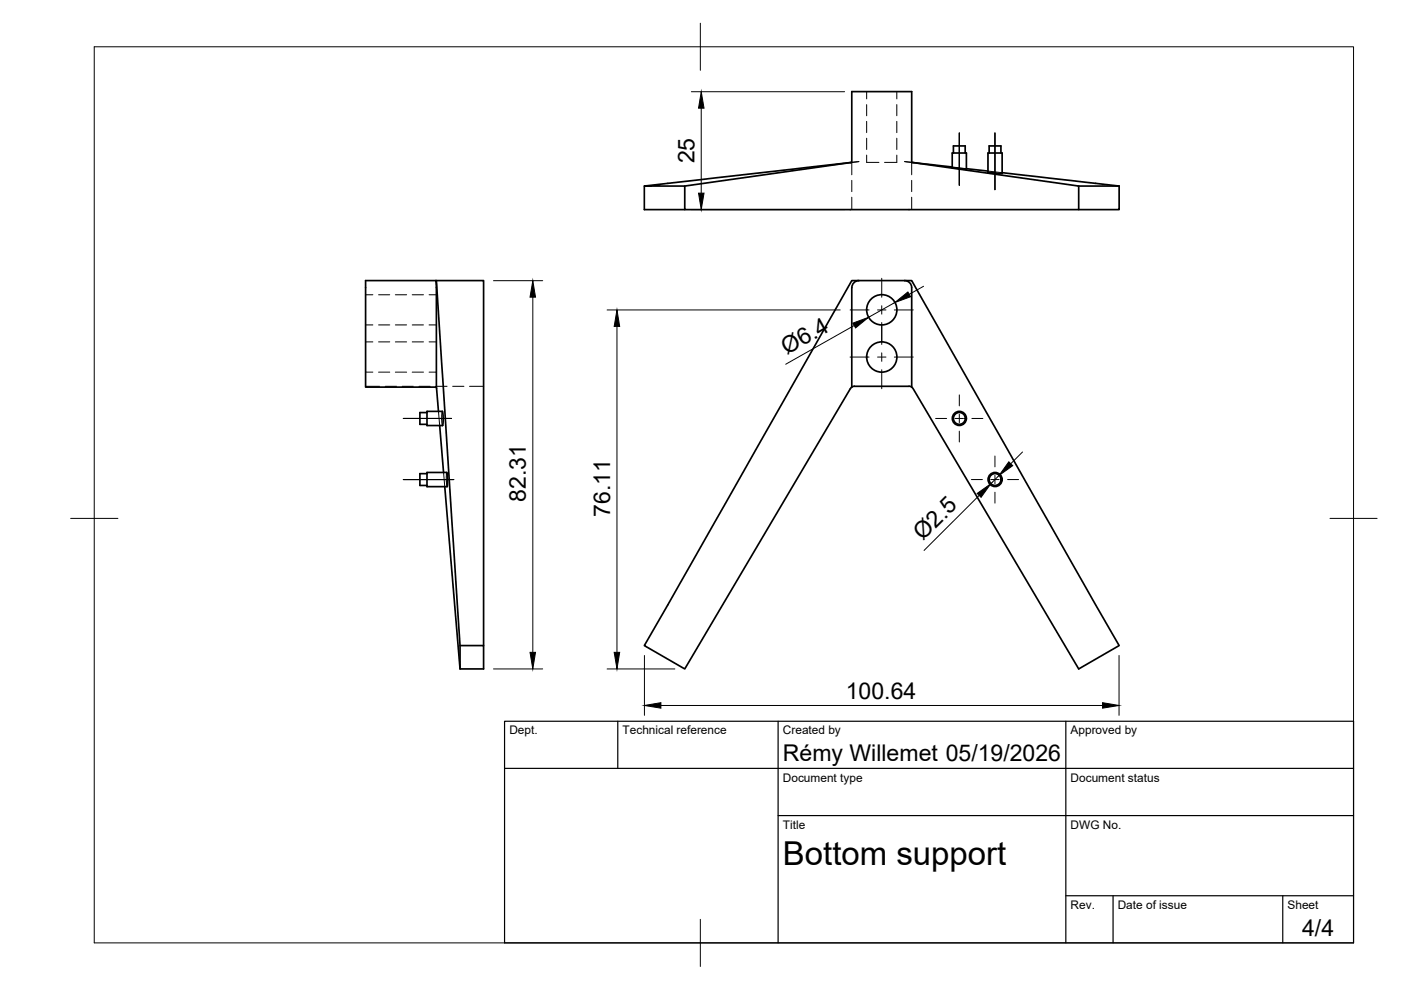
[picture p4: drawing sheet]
<svg xmlns="http://www.w3.org/2000/svg" width="297mm" height="210mm" viewBox="0 0 297 210" stroke-linecap="round" stroke-linejoin="round" font-family="sans-serif">
<!-- layer: Visible -->
<g fill="none" stroke="#000" stroke-width=".36">
<path d="M136.6 39.4v5h8.6M180.6 34.4l-44 5h8.6l35.4-5v-15h12.7v15M193.3 34.4l35.4 5v5h-83.5v-5M193.3 34.4l8.6 1M201.9 32.4h3v3.5l-3-.3zM201.9 35.6h.1M202.1 32.4v-1.5h2.5v1.5M204.9 35.8l4.6 .5M209.5 32.4h3v4.4l-3-.3zM209.7 32.4v-1.5h2.5v1.5M212.5 36.6l24.8 2.8M228.7 39.4h8.6"/>
<path d="M237.3 39.4v5h-8.6M77.5 59.5h14.9l.1 .9v21.7h-15zM92.4 59.5h.1l5 77.4v4.9M92.5 59.5h10v77.4M182.1 59.5a1.49 1.49 0 0 0-1.5 1.5M191.8 59.5a1.49 1.49 0 0 1 1.5 1.5v21.1M180.6 61v21.1M90.5 87.5h-1.5v2.5h1.5M90.5 87.2h3.3l.2 1.2-.1 1.8h-3.4zM92.5 82.1l.5 5.1M93.2 90.2l.8 10M180.6 82.1l-35.4 59.7-8.6-4.9 44-77.4h12.7l44 77.4-8.6 4.9-35.4-59.7"/>
<path d="M180.6 82.1l.6-.2h11.7l.4 .2M90.5 100.4h-1.5v2.5h1.5M90.5 100.2h4.2l.2 1.2-.1 1.8h-4.3zM94.3 103.2l3.2 38.6h5v-4.9h-5"/>
<circle cx="187" cy="65.7" r="3.2"/>
<circle cx="187" cy="75.7" r="3.2"/>
<circle cx="203.4" cy="88.7" r="1.49"/>
<circle cx="203.4" cy="88.7" r="1.26"/>
<circle cx="211" cy="101.7" r="1.49"/>
<circle cx="211" cy="101.7" r="1.26"/>
</g>
<!-- layer: Hidden -->
<g fill="none" stroke="#000" stroke-width=".21">
<path d="M183.7 19.4v1.6M190.1 19.4v1.6M180.6 34.4l1.5-.1zM180.6 34.4v2.7M180.6 38.2v2.4M183.7 32.9v1.5h2.7M183.7 22.2v2.3M183.7 25.7v2.4M183.7 29.3v2.4M190.1 32.9v1.5h-2.6M190.1 22.2v2.3M190.1 25.7v2.4"/>
<path d="M190.1 29.3v2.4M191.8 34.3l1.5 .1zM193.3 34.4v2.7M193.3 38.2v2.4M201.9 35.6l1.7 .1M201.9 35.4l3 .4M204.8 35.8l.1 .1M209.5 36.5l1.7 .2M209.5 36.3l3 .3M212.4 36.8h.1M180.6 41.8v2.6M193.3 41.8v2.6"/>
<path d="M77.5 78.9h1.6M77.5 72.5h1.6M77.5 68.9h1.6M77.5 62.5h1.6M80.3 78.9h2.3M80.3 72.5h2.3M80.3 68.9h2.3M80.3 62.5h2.3M83.8 78.9h2.4M83.8 72.5h2.4M83.8 68.9h2.4M83.8 62.5h2.4"/>
<path d="M87.4 78.9h2.4M87.4 72.5h2.4M87.4 68.9h2.4M87.4 62.5h2.4M91 78.9h1.5M91 72.5h1.5M91 68.9h1.5M91 62.5h1.5M77.5 81.9h3M81.7 81.9h2.4M85.3 81.9h2.3M88.8 81.9h2.4"/>
<path d="M92.4 81.9h2.4M93 87.2l.2 3M93.8 87.2l-.2 1.9 .2 1.1M96 81.9h2.4M99.5 81.9h3M94 100.2l.3 3M94.7 100.2l-.1 1.5 .2 1.5"/>
</g>
<!-- layer: BORDER -->
<path d="M20 9.9h267v190h-267zM148.5 4.9v10M15 109.9h10M282 109.9h10M148.5 194.9v10" fill="none" stroke="#000" stroke-width=".21"/>
<!-- layer: TITLEBLOCK -->
<path d="M107 152.9h180v47h-180zM131 152.9v10M165 152.9v47M226 152.9v47M107 162.9h180M165 172.9h122M226 189.9h61M236 189.9v10M272 189.9v10" fill="none" stroke="#000" stroke-width=".25"/>
<!-- layer: Smart Centers -->
<g fill="none" stroke="#000" stroke-width=".21">
<path d="M203.4 28.2v11.1M210.9 28.2v12M186.9 59v4M180.2 65.7h4.1M180.2 75.7h4.1M186.1 65.7h1.7M186.1 75.7h1.7M186.9 64.8v1.8M186.9 68.4v4.6M186.9 74.8v1.8M186.9 78.4v4M189.6 65.7h4"/>
<path d="M189.6 75.7h4M85.5 88.7h10.2M198.4 88.7h2.3M202.5 88.7h1.8M203.4 83.7v2.4M203.4 87.8v1.8M203.4 91.4v2.3M206.1 88.7h2.3M210.9 96.7v2.3M85.5 101.7h10.7M206 101.7h2.3M210.1 101.7h1.7"/>
<path d="M210.9 100.8v1.8M210.9 104.4v2.3M213.6 101.7h2.4"/>
</g>
<!-- layer: FD_Dimensions -->
<g fill="none" stroke="#000" stroke-width=".21">
<path d="M146.6 19.4h32.5M148.7 22.9v18.1M104.6 59.5h10.5M146.6 44.4h32.5M113 63v75.3M128.7 65.7h49.4M130.8 69.2v69.1M181.1 69l-14.5 8.2M189.7 64.1l-5.6 3.2M195.8 60.7l-3 1.7M216.8 95.8l-2.5 2.5M207.6 105l-11.7 11.7"/>
<path d="M211.8 100.8l-1.7 1.8M136.6 139v12.7M237.3 139v12.7M104.6 141.8h10.5M128.7 141.8h14.4M140.1 149.6h93.7"/>
</g>
<path d="M148.7 19.4l.6 3.5h-1.2zM148.1 41h1.2l-.6 3.4zM113 59.5l.5 3.5h-1.1zM130.8 65.7l.6 3.5h-1.2zM180.8 68.5l3.3-1.2-2.7 2.2zM189.7 64.1l2.8-2.2 .6 1zM213.9 97.9l.8 .8-2.9 2.1zM207.2 104.6l2.9-2-2.1 2.8zM112.4 138.3h1.1l-.5 3.5zM130.2 138.3h1.2l-.6 3.5zM136.6 149.6l3.5-.6v1.1zM233.8 149l3.5 .6-3.5 .5z" fill="#000" stroke="#000" stroke-width=".21"/>
<text font-size="7" x="166" y="183.4">Bottom support</text>
<g font-size="4.9">
<text x="147.2" y="34.6" transform="rotate(-90 147.2 34.6)">25</text>
<text x="166.9" y="75.3" transform="rotate(-30 166.9 75.3)">Ø6.4</text>
<text x="111.5" y="106.4" transform="rotate(-90 111.5 106.4)">82.31</text>
<text x="129.3" y="109.6" transform="rotate(-90 129.3 109.6)">76.11</text>
<text x="195.7" y="114.8" transform="rotate(-45 195.7 114.8)">Ø2.5</text>
<text x="179.3" y="148.1">100.64</text>
<text x="166" y="161.4">Rémy Willemet 05/19/2026</text>
<text x="276.1" y="198.6">4/4</text>
</g>
<g font-size="2.5">
<text x="108" y="155.7">Dept.</text>
<text x="132" y="155.7">Technical reference</text>
<text x="166" y="155.7">Created by</text>
<text x="227" y="155.7">Approved by</text>
<text x="166" y="165.7">Document type</text>
<text x="227" y="165.7">Document status</text>
<text x="166" y="175.7">Title</text>
<text x="227" y="175.7">DWG No.</text>
<text x="227" y="192.7">Rev.</text>
<text x="237" y="192.7">Date of issue</text>
<text x="273" y="192.7">Sheet</text>
</g>
</svg>
